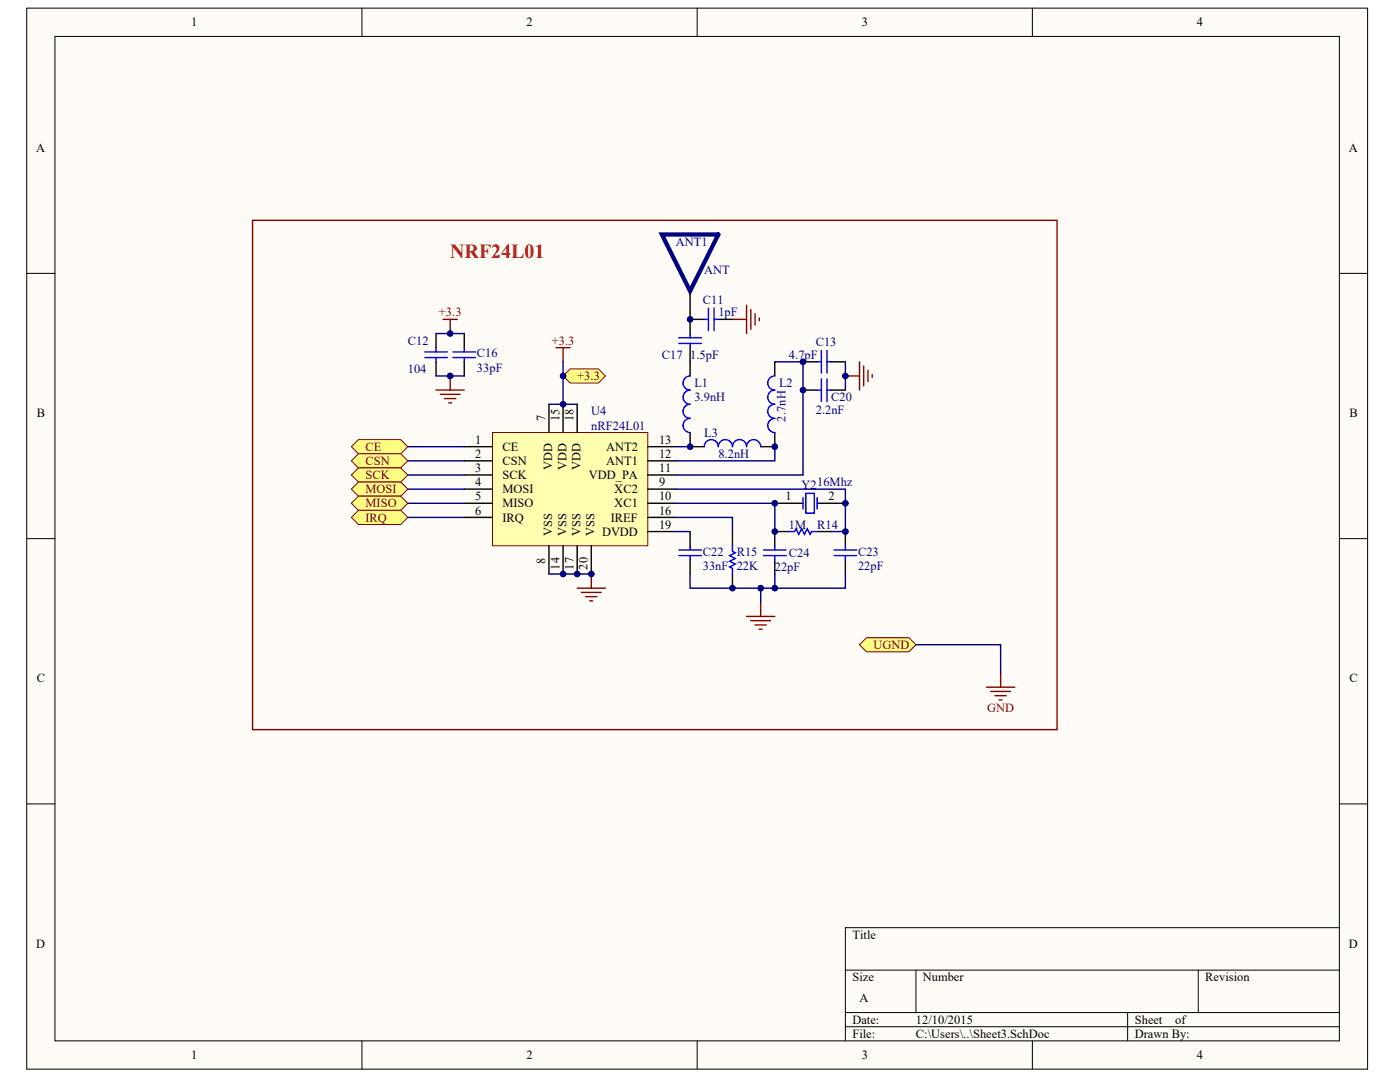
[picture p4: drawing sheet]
<svg xmlns="http://www.w3.org/2000/svg" width="279mm" height="215mm" viewBox="0 0 279 215" stroke-linecap="round" stroke-linejoin="round" font-family="sans-serif">
<g fill="#fffcf8" stroke="#000" stroke-width=".2">
<path d="M5.3 1.6h267.3v211.4h-267.3z"/>
<path d="M11 7.3h256v200.1h-256z"/>
</g>
<g fill="none" stroke="#000" stroke-width=".2">
<path d="M72.1 1.6v5.7M139 1.6v5.7M205.8 1.6v5.7M5.3 54.5h5.7M267 54.5h5.6M5.3 107.3h5.7M267 107.3h5.6M5.3 160.2h5.7M267 160.2h5.6M168.5 193.3h98.5M182.6 193.3v8.5M238.8 193.3v8.5"/>
<path d="M267 184.8h-98.5v22.6M72.1 207.4v5.6M139 207.4v5.6M168.5 201.8h98.5M168.5 204.6h98.5M205.8 207.4v5.6M224.8 201.8v5.6"/>
</g>
<path d="M98.2 86.2h30.9v22.5h-30.9z" fill="#ffffb0" stroke="#800000" stroke-width=".2"/>
<g fill="none" stroke="#000" stroke-width=".28">
<path d="M137.6 58v8.5M86.9 66.5v2.8M86.9 72.1v2.8M92.5 66.5v2.8M92.5 72.1v2.8M137.6 69.3v5.6M137.6 63.6h2.8M143.2 63.6h2.8M154.4 72.1v2.8M160.1 72.1h2.8M160.1 77.7h2.8M165.7 72.1h2.8"/>
<path d="M165.7 77.7h2.8M92.5 89h5.7M92.5 91.8h5.7M92.5 94.6h5.7M92.5 97.5h5.7M109.4 80.5v5.7M112.2 80.5v5.7M115 80.5v5.7M129.1 89h5.6M129.1 91.8h5.6M129.1 94.6h5.6M129.1 97.5h5.6"/>
<path d="M137.6 86.2v2.8h2.8M154.4 86.2v2.8h-2.8M92.5 100.3h5.7M92.5 103.1h5.7M109.4 108.7v5.7M112.2 108.7v5.7M115 108.7v5.7M117.9 108.7v5.7M129.1 100.3h5.6M129.1 103.1h5.6M129.1 105.9h5.6M137.6 105.9v2.8"/>
<path d="M137.6 111.6v2.8M146 105.9v2.8M146 114.4v2.8M154.4 100.3h5.7M154.4 111.6v2.8M157.2 105.9h-2.8v2.8M162.9 100.3h5.6M162.9 105.9h2.8M168.5 105.9v2.8M168.5 111.6v2.8"/>
</g>
<g fill="none" stroke="#00f" stroke-width=".28">
<path d="M84.7 70.1h4.5M84.7 71.2h4.5M86.9 69.3v.8M86.9 71.2v.9M90.3 70.1h4.5M90.3 71.2h4.5M92.5 69.3v.8M92.5 71.2v.9M135.3 67.3h4.5M135.3 68.4h4.5M137.6 74.9a1.41 1.41 0 0 0-1.5 1.4 1.41 1.41 0 0 0 1.5 1.4 1.41 1.41 0 0 0-1.5 1.4 1.41 1.41 0 0 0 1.5 1.4 1.41 1.41 0 0 0-1.5 1.5 1.41 1.41 0 0 0 1.5 1.4 1.41 1.41 0 0 0-1.5 1.4 1.41 1.41 0 0 0 1.5 1.4M137.6 66.5v.8"/>
<path d="M137.6 68.4v.9M140.4 63.6h.8M141.2 61.4v4.5M142.3 61.4v4.5M142.3 63.6h.9M154.4 74.9a1.41 1.41 0 0 0-1.4 1.4 1.41 1.41 0 0 0 1.4 1.4 1.41 1.41 0 0 0-1.4 1.4 1.41 1.41 0 0 0 1.4 1.4 1.41 1.41 0 0 0-1.4 1.5 1.41 1.41 0 0 0 1.4 1.4 1.41 1.41 0 0 0-1.4 1.4 1.41 1.41 0 0 0 1.4 1.4M162.9 72.1h.8M162.9 77.7h.8M163.7 69.8v4.5M163.7 75.5v4.5M164.8 69.8v4.5M164.8 75.5v4.5"/>
<path d="M164.8 72.1h.9M164.8 77.7h.9M140.4 89a1.41 1.41 0 0 1 1.4-1.4 1.41 1.41 0 0 1 1.4 1.4 1.41 1.41 0 0 1 1.4-1.4 1.41 1.41 0 0 1 1.4 1.4 1.41 1.41 0 0 1 1.4-1.4 1.41 1.41 0 0 1 1.4 1.4 1.41 1.41 0 0 1 1.4-1.4 1.41 1.41 0 0 1 1.4 1.4M160.1 99.2v2.2M160.6 98.3h1.7v4h-1.7zM162.9 99.2v2.2M135.3 109.6h4.5M135.3 110.7h4.5M137.6 108.7v.9M137.6 110.7v.9M146 108.7v1.2l.6 .2-1.2 .6 1.2 .6-1.2 .5 1.2 .6-1.2 .6 .6 .2v1.2M152.2 109.6h4.5"/>
<path d="M152.2 110.7h4.5M154.4 108.7v.9M154.4 110.7v.9M157.2 105.9h1.2l.3-.5 .5 1.1 .6-1.1 .5 1.1 .6-1.1 .6 1.1 .2-.6h1.2M166.2 109.6h4.5M166.2 110.7h4.5M168.5 108.7v.9M168.5 110.7v.9"/>
</g>
<g fill="none" stroke="#800000" stroke-width=".28">
<path d="M50.3 43.9h160.4v101.5h-160.4zM86.9 77.7h5.6M87.8 78.6h3.9M88.3 63.6h2.8M88.6 79.4h2.3M89.7 63.6v2.9M89.7 74.9v2.8M110.8 69.3h2.8M112.2 69.3v2.8M146 63.6h2.8M148.8 60.8v5.7M149.6 61.7v3.9"/>
<path d="M150.5 62.5v2.3M151.3 63.4v.5M168.5 74.9h2.8M171.3 72.1v5.6M172.2 72.9v4M173 73.8v2.2M173.8 74.6v.6M89.4 80.3h.6M115 117.2h5.7M115.9 118h3.9M116.7 118.9h2.3M117.6 119.7h.5"/>
<path d="M117.9 114.4v2.8M148.8 122.8h5.6M149.6 123.7h4M150.5 124.5h2.2M151.3 125.4h.6M151.6 120v2.8"/>
</g>
<g fill="none" stroke="#000080" stroke-width=".28">
<path d="M86.9 66.5h5.6M86.9 74.9h5.6M112.2 72.1v8.4M154.4 72.1h5.7v22.5h-25.4M168.5 72.1v5.6M81.3 89h11.2M81.3 91.8h11.2M81.3 94.6h11.2M81.3 97.5h11.2M109.4 80.5h5.6M134.7 97.5h33.8v8.4h-2.8M134.7 89h2.9"/>
<path d="M154.4 89v2.8h-19.7M81.3 100.3h11.2M81.3 103.1h11.2M109.4 114.4h8.5M134.7 103.1h11.3v2.8M134.7 100.3h19.7v5.6M134.7 105.9h2.9M137.6 114.4v2.8h30.9v-2.8M151.6 117.2v2.8M154.4 114.4v2.8"/>
</g>
<path d="M131.9 46.7h11.3l-5.6 11.3z" fill="none" stroke="#000080" stroke-width=".84"/>
<g fill="#ffff80" stroke="#800000" stroke-width=".2">
<path d="M113.6 73.5h5.7l1.4 1.4-1.4 1.4h-5.7l-1.4-1.4z" fill-rule="evenodd"/>
<path d="M71.4 87.6h8.5l1.4 1.4-1.4 1.4h-8.5l-1.4-1.4z" fill-rule="evenodd"/>
<path d="M71.4 90.4h8.5l1.4 1.4-1.4 1.4h-8.5l-1.4-1.4z" fill-rule="evenodd"/>
<path d="M71.4 93.2h8.5l1.4 1.4-1.4 1.5h-8.5l-1.4-1.5z" fill-rule="evenodd"/>
<path d="M71.4 96.1h8.5l1.4 1.4-1.4 1.4h-8.5l-1.4-1.4z" fill-rule="evenodd"/>
<path d="M71.4 98.9h8.5l1.4 1.4-1.4 1.4h-8.5l-1.4-1.4z" fill-rule="evenodd"/>
<path d="M71.4 101.7h8.5l1.4 1.4-1.4 1.4h-8.5l-1.4-1.4z" fill-rule="evenodd"/>
</g>
<path d="M196.6 136.9h5.7M197.5 137.8h3.9M198.3 138.6h2.3M199.2 139.5h.5M199.4 134.1v2.8" fill="none" stroke="#800000" stroke-width=".28"/>
<path d="M182.6 128.5h16.8v5.6" fill="none" stroke="#000080" stroke-width=".28"/>
<path d="M172.7 127.1h8.5l1.4 1.4-1.4 1.4h-8.5l-1.4-1.4z" fill-rule="evenodd" fill="#ffff80" stroke="#800000" stroke-width=".2"/>
<g fill="#000080" stroke="#000080" stroke-width=".2">
<circle cx="89.7" cy="74.9" r=".56"/>
<circle cx="89.7" cy="66.5" r=".56"/>
<circle cx="112.2" cy="114.4" r=".56"/>
<circle cx="112.2" cy="80.5" r=".56"/>
<circle cx="112.2" cy="74.9" r=".56"/>
<circle cx="115" cy="114.4" r=".56"/>
<circle cx="117.9" cy="114.4" r=".56"/>
<circle cx="137.6" cy="89" r=".56"/>
<circle cx="137.6" cy="63.6" r=".56"/>
<circle cx="146" cy="117.2" r=".56"/>
<circle cx="151.6" cy="117.2" r=".56"/>
<circle cx="154.4" cy="117.2" r=".56"/>
<circle cx="154.4" cy="105.9" r=".56"/>
<circle cx="154.4" cy="100.3" r=".56"/>
<circle cx="154.4" cy="89" r=".56"/>
<circle cx="160.1" cy="77.7" r=".56"/>
<circle cx="160.1" cy="72.1" r=".56"/>
<circle cx="168.5" cy="105.9" r=".56"/>
<circle cx="168.5" cy="100.3" r=".56"/>
<circle cx="168.5" cy="74.9" r=".56"/>
</g>
<text font-size="4" fill="#f00" x="89.7" y="51.4">NRF24L01</text>
<g font-size="2.5">
<text x="38.1" y="5.3">1</text>
<text x="104.9" y="5.3">2</text>
<text x="171.8" y="5.3">3</text>
<text x="238.6" y="5.3">4</text>
<text x="7.2" y="30.2">A</text>
<text x="268.9" y="30.2">A</text>
<text x="7.3" y="83.1">B</text>
<text x="108.7" y="83.9" transform="rotate(-90 108.7 83.9)">7</text>
<text x="111.5" y="83.9" transform="rotate(-90 111.5 83.9)">15</text>
<text x="114.3" y="83.9" transform="rotate(-90 114.3 83.9)">18</text>
<text x="269" y="83.1">B</text>
<text x="94.7" y="88.4">1</text>
<text x="100.1" y="89.8">CE</text>
<text x="120.8" y="89.8">ANT2</text>
<text x="131.4" y="88.4">13</text>
<text x="94.7" y="91.2">2</text>
<text x="94.7" y="94.1">3</text>
<text x="100.1" y="92.7">CSN</text>
<text x="100.1" y="95.5">SCK</text>
<text x="110.1" y="93.7" transform="rotate(-90 110.1 93.7)">VDD</text>
<text x="112.9" y="93.7" transform="rotate(-90 112.9 93.7)">VDD</text>
<text x="115.7" y="93.7" transform="rotate(-90 115.7 93.7)">VDD</text>
<text x="117.4" y="95.5">VDD_PA</text>
<text x="120.8" y="92.7">ANT1</text>
<text x="131.4" y="94.1">11</text>
<text x="131.4" y="91.2">12</text>
<text x="94.7" y="96.9">4</text>
<text x="94.7" y="99.7">5</text>
<text x="100.1" y="98.3">MOSI</text>
<text x="100.1" y="101.1">MISO</text>
<text x="122.4" y="98.3">XC2</text>
<text x="122.4" y="101.1">XC1</text>
<text x="131.4" y="96.9">9</text>
<text x="131.4" y="99.7">10</text>
<text x="156.6" y="99.7">1</text>
<text x="165.1" y="99.7">2</text>
<text x="94.7" y="102.5">6</text>
<text x="100.1" y="103.9">IRQ</text>
<text x="110.1" y="106.8" transform="rotate(-90 110.1 106.8)">VSS</text>
<text x="112.9" y="106.8" transform="rotate(-90 112.9 106.8)">VSS</text>
<text x="115.7" y="106.8" transform="rotate(-90 115.7 106.8)">VSS</text>
<text x="118.5" y="106.8" transform="rotate(-90 118.5 106.8)">VSS</text>
<text x="120" y="106.7">DVDD</text>
<text x="121.7" y="103.9">IREF</text>
<text x="131.4" y="102.5">16</text>
<text x="131.4" y="105.3">19</text>
<text x="108.7" y="112.3" transform="rotate(-90 108.7 112.3)">8</text>
<text x="111.5" y="113.6" transform="rotate(-90 111.5 113.6)">14</text>
<text x="114.3" y="113.6" transform="rotate(-90 114.3 113.6)">17</text>
<text x="117.1" y="113.6" transform="rotate(-90 117.1 113.6)">20</text>
<text x="7.3" y="136">C</text>
<text x="269" y="136">C</text>
<text x="7.2" y="188.8">D</text>
<text x="169.9" y="187.1">Title</text>
<text x="268.9" y="188.8">D</text>
<text x="169.9" y="195.5">Size</text>
<text x="184" y="195.5">Number</text>
<text x="240.2" y="195.5">Revision</text>
<text x="169.9" y="204">Date:</text>
<text x="171.3" y="199.7">A</text>
<text x="182.6" y="204">12/10/2015</text>
<text x="226.2" y="204">Sheet</text>
<text x="234.2" y="204">of</text>
<text x="169.9" y="206.8">File:</text>
<text x="182.6" y="206.8">C:\Users\..\Sheet3.SchDoc</text>
<text x="226.2" y="206.8">Drawn By:</text>
<text x="38.1" y="211">1</text>
<text x="104.9" y="211">2</text>
<text x="171.8" y="211">3</text>
<text x="238.6" y="211">4</text>
</g>
<g font-size="2.5" fill="#000080">
<text x="134.7" y="49">ANT1</text>
<text x="140.4" y="54.6">ANT</text>
<text x="140.1" y="60.5">C11</text>
<text x="143.2" y="63.1">1pF</text>
<text x="81.3" y="68.7">C12</text>
<text x="95.1" y="71.2">C16</text>
<text x="131.9" y="71.5">C17</text>
<text x="137.6" y="71.5">1.5pF</text>
<text x="157.2" y="71.5">4.7pF</text>
<text x="162.6" y="69">C13</text>
<text x="81.3" y="74.3">104</text>
<text x="95.1" y="74">33pF</text>
<text x="138.4" y="77.1">L1</text>
<text x="155.3" y="77.1">L2</text>
<text x="117.9" y="82.8">U4</text>
<text x="138.4" y="80">3.9nH</text>
<text x="162.6" y="82.5">2.2nF</text>
<text x="165.7" y="80">C20</text>
<text x="117.9" y="85.6">nRF24L01</text>
<text x="140.4" y="87">L3</text>
<text x="156.6" y="84" transform="rotate(-90 156.6 84)">2.7nH</text>
<text x="143.2" y="91.2">8.2nH</text>
<text x="159.8" y="97.4">Y216Mhz</text>
<text x="157.2" y="105.3">1M</text>
<text x="162.9" y="105.3">R14</text>
<text x="140.1" y="110.7">C22</text>
<text x="140.1" y="113.5">33nF 22K</text>
<text x="146.8" y="110.7">R15</text>
<text x="154.4" y="113.8">22pF</text>
<text x="157.2" y="111">C24</text>
<text x="171" y="110.7">C23</text>
<text x="171" y="113.5">22pF</text>
</g>
<g font-size="2.5" fill="#800000">
<text x="87.5" y="63.1">+3.3</text>
<text x="110" y="68.7">+3.3</text>
<text x="115" y="75.7">+3.3</text>
<text x="72.8" y="89.8">CE</text>
<text x="72.8" y="92.7">CSN</text>
<text x="72.8" y="95.5">SCK</text>
<text x="72.8" y="98.3">MOSI</text>
<text x="72.8" y="101.1">MISO</text>
<text x="72.8" y="103.9">IRQ</text>
<text x="174.1" y="129.3">UGND</text>
<text x="196.8" y="142">GND</text>
</g>
</svg>
